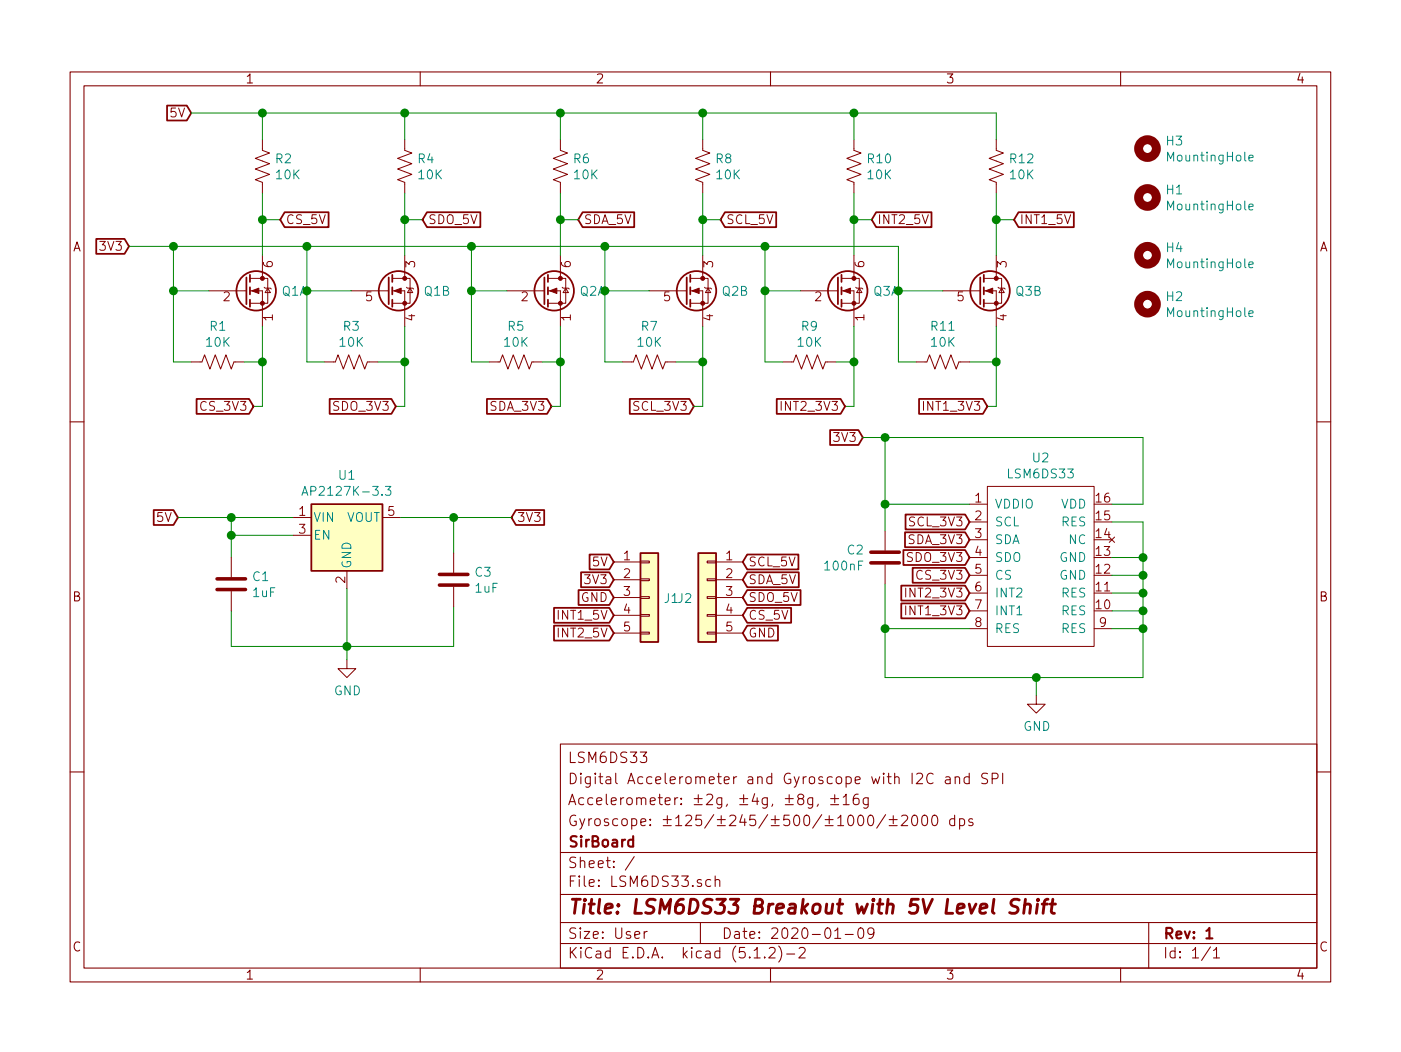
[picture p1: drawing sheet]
EESchema Schematic File Version 4
LIBS:LSM6DS33-cache
EELAYER 29 0
EELAYER END
$Descr User 7874 5906
encoding utf-8
Sheet 1 1
Title "LSM6DS33 Breakout with 5V Level Shift"
Date "2020-01-09"
Rev "1"
Comp "SirBoard"
Comment1 "Gyroscope: ±125/±245/±500/±1000/±2000 dps"
Comment2 "Accelerometer: ±2g, ±4g, ±8g, ±16g"
Comment3 "Digital Accelerometer and Gyroscope with I2C and SPI"
Comment4 "LSM6DS33"
$EndDescr
Wire Wire Line
	1300 3425 1300 3625
Wire Wire Line
	1300 3625 1950 3625
Connection ~ 1950 3625
Wire Wire Line
	1650 2900 1300 2900
Wire Wire Line
	1300 2900 1300 3000
Wire Wire Line
	1300 3000 1650 3000
Wire Wire Line
	1300 3000 1300 3125
Connection ~ 1300 3000
Wire Wire Line
	2250 2900 2550 2900
Wire Wire Line
	2550 2900 2550 3100
Text GLabel 1000 2900 0    50   Input ~ 0
5V
Wire Wire Line
	1000 2900 1300 2900
Connection ~ 1300 2900
Text GLabel 2875 2900 2    50   Input ~ 0
3V3
Connection ~ 2550 2900
$Comp
L power:GND #PWR0101
U 1 1
P 1950 3700
F 0 "#PWR0101" H 1950 3450 50  0001 C CNN
F 1 "GND" H 1954 3528 50  0000 C CNN
F 2 "" H 1950 3700 50  0001 C CNN
F 3 "" H 1950 3700 50  0001 C CNN
	1    1950 3700
	1    0    0    -1  
$EndComp
Wire Wire Line
	1950 3700 1950 3625
Text GLabel 4850 2450 0    50   Input ~ 0
3V3
Text GLabel 1075 625  0    50   Input ~ 0
5V
Wire Wire Line
	2550 3625 1950 3625
Wire Wire Line
	2550 3400 2550 3625
$Comp
L Regulator_Linear:AP2127K-3.3 U1
U 1 1
P 1950 3000
F 0 "U1" H 1950 3340 50  0000 C CNN
F 1 "AP2127K-3.3" H 1950 3250 50  0000 C CNN
F 2 "Package_TO_SOT_SMD:SOT-23-5" H 1950 3325 50  0001 C CNN
F 3 "https://www.diodes.com/assets/Datasheets/AP2127.pdf" H 1950 3100 50  0001 C CNN
F 4 "C156285" H 1950 3000 50  0001 C CNN "Part"
	1    1950 3000
	1    0    0    -1  
$EndComp
Wire Wire Line
	1950 3300 1950 3625
$Comp
L Device:Q_DUAL_NMOS_S1G1D2S2G2D1 Q1
U 1 1
P 1375 1625
F 0 "Q1" H 1581 1625 50  0000 L CNN
F 1 "BSS138DW" H 1580 1580 50  0001 L CNN
F 2 "Package_TO_SOT_SMD:SOT-363_SC-70-6" H 1575 1625 50  0001 C CNN
F 3 "~" H 1575 1625 50  0001 C CNN
	1    1375 1625
	1    0    0    -1  
$EndComp
$Comp
L Device:Q_DUAL_NMOS_S1G1D2S2G2D1 Q1
U 2 1
P 2175 1625
F 0 "Q1" H 2380 1625 50  0000 L CNN
F 1 "BSS138DW" H 2380 1580 50  0001 L CNN
F 2 "Package_TO_SOT_SMD:SOT-363_SC-70-6" H 2375 1625 50  0001 C CNN
F 3 "~" H 2375 1625 50  0001 C CNN
	2    2175 1625
	1    0    0    -1  
$EndComp
$Comp
L Device:R_US R2
U 1 1
P 1475 925
F 0 "R2" H 1543 970 50  0000 L CNN
F 1 "10K" H 1543 880 50  0000 L CNN
F 2 "Resistor_SMD:R_0603_1608Metric" V 1515 915 50  0001 C CNN
F 3 "~" H 1475 925 50  0001 C CNN
F 4 "C99198" H 1475 925 50  0001 C CNN "Part"
	1    1475 925 
	1    0    0    -1  
$EndComp
$Comp
L Device:R_US R4
U 1 1
P 2275 925
F 0 "R4" H 2343 970 50  0000 L CNN
F 1 "10K" H 2343 880 50  0000 L CNN
F 2 "Resistor_SMD:R_0603_1608Metric" V 2315 915 50  0001 C CNN
F 3 "~" H 2275 925 50  0001 C CNN
F 4 "C99198" H 2275 925 50  0001 C CNN "Part"
	1    2275 925 
	1    0    0    -1  
$EndComp
$Comp
L Device:R_US R1
U 1 1
P 1225 2025
F 0 "R1" V 1022 2025 50  0000 C CNN
F 1 "10K" V 1112 2025 50  0000 C CNN
F 2 "Resistor_SMD:R_0603_1608Metric" V 1265 2015 50  0001 C CNN
F 3 "~" H 1225 2025 50  0001 C CNN
F 4 "C99198" V 1225 2025 50  0001 C CNN "Part"
	1    1225 2025
	0    1    1    0   
$EndComp
Wire Wire Line
	2275 625  2275 775 
Wire Wire Line
	1475 775  1475 625 
Wire Wire Line
	2275 1075 2275 1225
Wire Wire Line
	1175 1625 975  1625
Wire Wire Line
	975  1625 975  2025
Wire Wire Line
	975  2025 1075 2025
Wire Wire Line
	1375 2025 1475 2025
Wire Wire Line
	1475 2025 1475 1825
Wire Wire Line
	1825 2025 1725 2025
Wire Wire Line
	1725 2025 1725 1625
Wire Wire Line
	1725 1625 1975 1625
Wire Wire Line
	2125 2025 2275 2025
Wire Wire Line
	2275 2025 2275 1825
Wire Wire Line
	2275 625  1475 625 
Wire Wire Line
	1075 625  1475 625 
Connection ~ 1475 625 
Text GLabel 725  1375 0    50   Input ~ 0
3V3
Wire Wire Line
	725  1375 975  1375
Wire Wire Line
	975  1375 975  1625
Connection ~ 975  1625
Wire Wire Line
	1475 1075 1475 1225
Wire Wire Line
	975  1375 1725 1375
Wire Wire Line
	1725 1375 1725 1625
Connection ~ 975  1375
Connection ~ 1725 1625
Text GLabel 3900 2275 0    50   Input ~ 0
SCL_3V3
Text GLabel 3100 2275 0    50   Input ~ 0
SDA_3V3
Wire Wire Line
	2275 2025 2275 2275
Wire Wire Line
	2275 2275 2225 2275
Connection ~ 2275 2025
Wire Wire Line
	1475 2025 1475 2275
Wire Wire Line
	1475 2275 1425 2275
Connection ~ 1475 2025
Text GLabel 4050 1225 2    50   Input ~ 0
SCL_5V
Text GLabel 3250 1225 2    50   Input ~ 0
SDA_5V
Connection ~ 2275 1225
Wire Wire Line
	2275 1225 2275 1425
Wire Wire Line
	1575 1225 1475 1225
Connection ~ 1475 1225
Wire Wire Line
	1475 1225 1475 1425
Wire Wire Line
	2275 1225 2375 1225
Text GLabel 4175 3150 2    50   Input ~ 0
SCL_5V
Text GLabel 4175 3250 2    50   Input ~ 0
SDA_5V
Text GLabel 3450 3250 0    50   Input ~ 0
3V3
Text GLabel 3450 3150 0    50   Input ~ 0
5V
$Comp
L Mechanical:MountingHole H4
U 1 1
P 6450 1425
F 0 "H4" H 6550 1470 50  0000 L CNN
F 1 "MountingHole" H 6550 1380 50  0000 L CNN
F 2 "SirBoardLibrary:MountingHole_M2.5_SirBoard" H 6450 1425 50  0001 C CNN
F 3 "~" H 6450 1425 50  0001 C CNN
	1    6450 1425
	1    0    0    -1  
$EndComp
$Comp
L Mechanical:MountingHole H3
U 1 1
P 6450 825
F 0 "H3" H 6550 870 50  0000 L CNN
F 1 "MountingHole" H 6550 780 50  0000 L CNN
F 2 "SirBoardLibrary:MountingHole_M2.5_SirBoard" H 6450 825 50  0001 C CNN
F 3 "~" H 6450 825 50  0001 C CNN
	1    6450 825 
	1    0    0    -1  
$EndComp
$Comp
L power:GND #PWR0106
U 1 1
P 5825 3900
F 0 "#PWR0106" H 5825 3650 50  0001 C CNN
F 1 "GND" H 5829 3728 50  0000 C CNN
F 2 "" H 5825 3900 50  0001 C CNN
F 3 "" H 5825 3900 50  0001 C CNN
	1    5825 3900
	1    0    0    -1  
$EndComp
Text GLabel 3450 3450 0    50   Input ~ 0
INT1_5V
Text GLabel 3450 3550 0    50   Input ~ 0
INT2_5V
Text GLabel 3450 3350 0    50   Input ~ 0
GND
Wire Wire Line
	2550 2900 2875 2900
$Comp
L Mechanical:MountingHole H2
U 1 1
P 6450 1700
F 0 "H2" H 6550 1745 50  0000 L CNN
F 1 "MountingHole" H 6550 1655 50  0000 L CNN
F 2 "SirBoardLibrary:MountingHole_M2.5_SirBoard" H 6450 1700 50  0001 C CNN
F 3 "~" H 6450 1700 50  0001 C CNN
	1    6450 1700
	1    0    0    -1  
$EndComp
$Comp
L Mechanical:MountingHole H1
U 1 1
P 6450 1100
F 0 "H1" H 6550 1145 50  0000 L CNN
F 1 "MountingHole" H 6550 1055 50  0000 L CNN
F 2 "SirBoardLibrary:MountingHole_M2.5_SirBoard" H 6450 1100 50  0001 C CNN
F 3 "~" H 6450 1100 50  0001 C CNN
	1    6450 1100
	1    0    0    -1  
$EndComp
$Comp
L Device:R_US R3
U 1 1
P 1975 2025
F 0 "R3" V 1772 2025 50  0000 C CNN
F 1 "10K" V 1862 2025 50  0000 C CNN
F 2 "Resistor_SMD:R_0603_1608Metric" V 2015 2015 50  0001 C CNN
F 3 "~" H 1975 2025 50  0001 C CNN
F 4 "C99198" V 1975 2025 50  0001 C CNN "Part"
	1    1975 2025
	0    1    1    0   
$EndComp
$Comp
L Device:C C1
U 1 1
P 1300 3275
F 0 "C1" H 1415 3320 50  0000 L CNN
F 1 "1uF" H 1415 3230 50  0000 L CNN
F 2 "Capacitor_SMD:C_0603_1608Metric" H 1338 3125 50  0001 C CNN
F 3 "~" H 1300 3275 50  0001 C CNN
F 4 "C29936" H 1300 3275 50  0001 C CNN "Part"
	1    1300 3275
	1    0    0    -1  
$EndComp
$Comp
L Device:C C3
U 1 1
P 2550 3250
F 0 "C3" H 2665 3295 50  0000 L CNN
F 1 "1uF" H 2665 3205 50  0000 L CNN
F 2 "Capacitor_SMD:C_0603_1608Metric" H 2588 3100 50  0001 C CNN
F 3 "~" H 2550 3250 50  0001 C CNN
F 4 "C29936" H 2550 3250 50  0001 C CNN "Part"
	1    2550 3250
	1    0    0    -1  
$EndComp
Text GLabel 5450 3025 0    50   Input ~ 0
SDA_3V3
Text GLabel 5450 2925 0    50   Input ~ 0
SCL_3V3
$Comp
L Device:Q_DUAL_NMOS_S1G1D2S2G2D1 Q2
U 1 1
P 3050 1625
F 0 "Q2" H 3256 1625 50  0000 L CNN
F 1 "BSS138DW" H 3255 1580 50  0001 L CNN
F 2 "Package_TO_SOT_SMD:SOT-363_SC-70-6" H 3250 1625 50  0001 C CNN
F 3 "~" H 3250 1625 50  0001 C CNN
	1    3050 1625
	1    0    0    -1  
$EndComp
$Comp
L Device:Q_DUAL_NMOS_S1G1D2S2G2D1 Q2
U 2 1
P 3850 1625
F 0 "Q2" H 4055 1625 50  0000 L CNN
F 1 "BSS138DW" H 4055 1580 50  0001 L CNN
F 2 "Package_TO_SOT_SMD:SOT-363_SC-70-6" H 4050 1625 50  0001 C CNN
F 3 "~" H 4050 1625 50  0001 C CNN
	2    3850 1625
	1    0    0    -1  
$EndComp
$Comp
L Device:R_US R6
U 1 1
P 3150 925
F 0 "R6" H 3218 970 50  0000 L CNN
F 1 "10K" H 3218 880 50  0000 L CNN
F 2 "Resistor_SMD:R_0603_1608Metric" V 3190 915 50  0001 C CNN
F 3 "~" H 3150 925 50  0001 C CNN
F 4 "C99198" H 3150 925 50  0001 C CNN "Part"
	1    3150 925 
	1    0    0    -1  
$EndComp
$Comp
L Device:R_US R8
U 1 1
P 3950 925
F 0 "R8" H 4018 970 50  0000 L CNN
F 1 "10K" H 4018 880 50  0000 L CNN
F 2 "Resistor_SMD:R_0603_1608Metric" V 3990 915 50  0001 C CNN
F 3 "~" H 3950 925 50  0001 C CNN
F 4 "C99198" H 3950 925 50  0001 C CNN "Part"
	1    3950 925 
	1    0    0    -1  
$EndComp
$Comp
L Device:R_US R5
U 1 1
P 2900 2025
F 0 "R5" V 2697 2025 50  0000 C CNN
F 1 "10K" V 2787 2025 50  0000 C CNN
F 2 "Resistor_SMD:R_0603_1608Metric" V 2940 2015 50  0001 C CNN
F 3 "~" H 2900 2025 50  0001 C CNN
F 4 "C99198" V 2900 2025 50  0001 C CNN "Part"
	1    2900 2025
	0    1    1    0   
$EndComp
Wire Wire Line
	3950 625  3950 775 
Wire Wire Line
	3150 775  3150 625 
Wire Wire Line
	3950 1075 3950 1225
Wire Wire Line
	2850 1625 2650 1625
Wire Wire Line
	2650 1625 2650 2025
Wire Wire Line
	2650 2025 2750 2025
Wire Wire Line
	3050 2025 3150 2025
Wire Wire Line
	3150 2025 3150 1825
Wire Wire Line
	3500 2025 3400 2025
Wire Wire Line
	3400 2025 3400 1625
Wire Wire Line
	3400 1625 3650 1625
Wire Wire Line
	3800 2025 3950 2025
Wire Wire Line
	3950 2025 3950 1825
Wire Wire Line
	3950 625  3150 625 
Wire Wire Line
	2275 625  3150 625 
Connection ~ 3150 625 
Wire Wire Line
	1725 1375 2650 1375
Wire Wire Line
	2650 1375 2650 1625
Connection ~ 2650 1625
Wire Wire Line
	3150 1075 3150 1225
Wire Wire Line
	2650 1375 3400 1375
Wire Wire Line
	3400 1375 3400 1625
Connection ~ 2650 1375
Connection ~ 3400 1625
Text GLabel 2225 2275 0    50   Input ~ 0
SDO_3V3
Text GLabel 1425 2275 0    50   Input ~ 0
CS_3V3
Wire Wire Line
	3950 2025 3950 2275
Wire Wire Line
	3950 2275 3900 2275
Connection ~ 3950 2025
Wire Wire Line
	3150 2025 3150 2275
Wire Wire Line
	3150 2275 3100 2275
Connection ~ 3150 2025
Text GLabel 2375 1225 2    50   Input ~ 0
SDO_5V
Text GLabel 1575 1225 2    50   Input ~ 0
CS_5V
Connection ~ 3950 1225
Wire Wire Line
	3950 1225 3950 1425
Wire Wire Line
	3250 1225 3150 1225
Connection ~ 3150 1225
Wire Wire Line
	3150 1225 3150 1425
Wire Wire Line
	3950 1225 4050 1225
$Comp
L Device:R_US R7
U 1 1
P 3650 2025
F 0 "R7" V 3447 2025 50  0000 C CNN
F 1 "10K" V 3537 2025 50  0000 C CNN
F 2 "Resistor_SMD:R_0603_1608Metric" V 3690 2015 50  0001 C CNN
F 3 "~" H 3650 2025 50  0001 C CNN
F 4 "C99198" V 3650 2025 50  0001 C CNN "Part"
	1    3650 2025
	0    1    1    0   
$EndComp
Connection ~ 1725 1375
Connection ~ 2275 625 
Text GLabel 4175 3350 2    50   Input ~ 0
SDO_5V
Text GLabel 4175 3450 2    50   Input ~ 0
CS_5V
$Comp
L Connector_Generic:Conn_01x05 J1
U 1 1
P 3650 3350
F 0 "J1" H 3729 3347 50  0000 L CNN
F 1 "Conn_01x05" H 3729 3302 50  0001 L CNN
F 2 "Connector_PinHeader_2.54mm:PinHeader_1x05_P2.54mm_Vertical" H 3650 3350 50  0001 C CNN
F 3 "~" H 3650 3350 50  0001 C CNN
	1    3650 3350
	1    0    0    -1  
$EndComp
$Comp
L Connector_Generic:Conn_01x05 J2
U 1 1
P 3975 3350
F 0 "J2" H 4054 3347 50  0000 L CNN
F 1 "Conn_01x05" H 4054 3302 50  0001 L CNN
F 2 "Connector_PinHeader_2.54mm:PinHeader_1x05_P2.54mm_Vertical" H 3975 3350 50  0001 C CNN
F 3 "~" H 3975 3350 50  0001 C CNN
	1    3975 3350
	-1   0    0    -1  
$EndComp
$Comp
L SirBoard_Library:LSM6DS33 U2
U 1 1
P 5850 3175
F 0 "U2" H 5850 3788 50  0000 C CNN
F 1 "LSM6DS33" H 5850 3698 50  0000 C CNN
F 2 "SirBoardLibrary:QFN-COL-16-P=0.5" H 5750 3025 50  0001 C CNN
F 3 "" H 5750 3025 50  0001 C CNN
F 4 "C95231" H 5850 3175 50  0001 C CNN "Part"
	1    5850 3175
	1    0    0    -1  
$EndComp
$Comp
L Device:C C2
U 1 1
P 4975 3125
F 0 "C2" H 5090 3170 50  0000 L CNN
F 1 "100nF" H 5090 3080 50  0000 L CNN
F 2 "Capacitor_SMD:C_0603_1608Metric" H 5013 2975 50  0001 C CNN
F 3 "~" H 4975 3125 50  0001 C CNN
F 4 "C42998" H 4975 3125 50  0001 C CNN "Part"
	1    4975 3125
	-1   0    0    -1  
$EndComp
Wire Wire Line
	4975 2975 4975 2825
Wire Wire Line
	4975 2825 5450 2825
Wire Wire Line
	4975 2825 4975 2450
Wire Wire Line
	4975 2450 6425 2450
Wire Wire Line
	6425 2450 6425 2825
Connection ~ 4975 2825
Wire Wire Line
	6250 2825 6425 2825
Wire Wire Line
	5825 3800 5825 3900
Wire Wire Line
	4975 3275 4975 3525
Wire Wire Line
	4975 3800 5825 3800
Connection ~ 5825 3800
Wire Wire Line
	5450 3525 4975 3525
Connection ~ 4975 3525
Wire Wire Line
	4975 3525 4975 3800
Wire Wire Line
	6250 3525 6425 3525
Wire Wire Line
	6250 3125 6425 3125
Wire Wire Line
	6425 3125 6425 3225
Wire Wire Line
	6250 3225 6425 3225
Connection ~ 6425 3225
Wire Wire Line
	6425 3225 6425 3325
Wire Wire Line
	6250 3325 6425 3325
Connection ~ 6425 3325
Wire Wire Line
	6425 3325 6425 3425
Wire Wire Line
	6250 3425 6425 3425
Connection ~ 6425 3425
Wire Wire Line
	6425 3425 6425 3525
Wire Wire Line
	6425 3525 6425 3800
Connection ~ 6425 3525
Wire Wire Line
	6425 3800 5825 3800
Text GLabel 5450 3125 0    50   Input ~ 0
SDO_3V3
Text GLabel 5450 3225 0    50   Input ~ 0
CS_3V3
Wire Wire Line
	6250 2925 6425 2925
Wire Wire Line
	6425 2925 6425 3125
Connection ~ 6425 3125
Text GLabel 5450 3325 0    50   Input ~ 0
INT2_3V3
Text GLabel 5450 3425 0    50   Input ~ 0
INT1_3V3
$Comp
L Device:Q_DUAL_NMOS_S1G1D2S2G2D1 Q3
U 1 1
P 4700 1625
F 0 "Q3" H 4906 1625 50  0000 L CNN
F 1 "BSS138DW" H 4905 1580 50  0001 L CNN
F 2 "Package_TO_SOT_SMD:SOT-363_SC-70-6" H 4900 1625 50  0001 C CNN
F 3 "~" H 4900 1625 50  0001 C CNN
	1    4700 1625
	1    0    0    -1  
$EndComp
$Comp
L Device:Q_DUAL_NMOS_S1G1D2S2G2D1 Q3
U 2 1
P 5500 1625
F 0 "Q3" H 5705 1625 50  0000 L CNN
F 1 "BSS138DW" H 5705 1580 50  0001 L CNN
F 2 "Package_TO_SOT_SMD:SOT-363_SC-70-6" H 5700 1625 50  0001 C CNN
F 3 "~" H 5700 1625 50  0001 C CNN
	2    5500 1625
	1    0    0    -1  
$EndComp
$Comp
L Device:R_US R10
U 1 1
P 4800 925
F 0 "R10" H 4868 970 50  0000 L CNN
F 1 "10K" H 4868 880 50  0000 L CNN
F 2 "Resistor_SMD:R_0603_1608Metric" V 4840 915 50  0001 C CNN
F 3 "~" H 4800 925 50  0001 C CNN
F 4 "C99198" H 4800 925 50  0001 C CNN "Part"
	1    4800 925 
	1    0    0    -1  
$EndComp
$Comp
L Device:R_US R12
U 1 1
P 5600 925
F 0 "R12" H 5668 970 50  0000 L CNN
F 1 "10K" H 5668 880 50  0000 L CNN
F 2 "Resistor_SMD:R_0603_1608Metric" V 5640 915 50  0001 C CNN
F 3 "~" H 5600 925 50  0001 C CNN
F 4 "C99198" H 5600 925 50  0001 C CNN "Part"
	1    5600 925 
	1    0    0    -1  
$EndComp
$Comp
L Device:R_US R9
U 1 1
P 4550 2025
F 0 "R9" V 4347 2025 50  0000 C CNN
F 1 "10K" V 4437 2025 50  0000 C CNN
F 2 "Resistor_SMD:R_0603_1608Metric" V 4590 2015 50  0001 C CNN
F 3 "~" H 4550 2025 50  0001 C CNN
F 4 "C99198" V 4550 2025 50  0001 C CNN "Part"
	1    4550 2025
	0    1    1    0   
$EndComp
Wire Wire Line
	5600 625  5600 775 
Wire Wire Line
	4800 775  4800 625 
Wire Wire Line
	5600 1075 5600 1225
Wire Wire Line
	4500 1625 4300 1625
Wire Wire Line
	4300 1625 4300 2025
Wire Wire Line
	4300 2025 4400 2025
Wire Wire Line
	4700 2025 4800 2025
Wire Wire Line
	4800 2025 4800 1825
Wire Wire Line
	5150 2025 5050 2025
Wire Wire Line
	5050 2025 5050 1625
Wire Wire Line
	5050 1625 5300 1625
Wire Wire Line
	5450 2025 5600 2025
Wire Wire Line
	5600 2025 5600 1825
Wire Wire Line
	5600 625  4800 625 
Wire Wire Line
	4300 1375 4300 1625
Connection ~ 4300 1625
Wire Wire Line
	4800 1075 4800 1225
Wire Wire Line
	4300 1375 5050 1375
Wire Wire Line
	5050 1375 5050 1625
Connection ~ 5050 1625
Wire Wire Line
	5600 2025 5600 2275
Wire Wire Line
	5600 2275 5550 2275
Connection ~ 5600 2025
Wire Wire Line
	4800 2025 4800 2275
Wire Wire Line
	4800 2275 4750 2275
Connection ~ 4800 2025
Text GLabel 4900 1225 2    50   Input ~ 0
INT2_5V
Connection ~ 5600 1225
Wire Wire Line
	5600 1225 5600 1425
Wire Wire Line
	4900 1225 4800 1225
Connection ~ 4800 1225
Wire Wire Line
	4800 1225 4800 1425
Wire Wire Line
	5600 1225 5700 1225
$Comp
L Device:R_US R11
U 1 1
P 5300 2025
F 0 "R11" V 5097 2025 50  0000 C CNN
F 1 "10K" V 5187 2025 50  0000 C CNN
F 2 "Resistor_SMD:R_0603_1608Metric" V 5340 2015 50  0001 C CNN
F 3 "~" H 5300 2025 50  0001 C CNN
F 4 "C99198" V 5300 2025 50  0001 C CNN "Part"
	1    5300 2025
	0    1    1    0   
$EndComp
Text GLabel 4750 2275 0    50   Input ~ 0
INT2_3V3
Text GLabel 5550 2275 0    50   Input ~ 0
INT1_3V3
Text GLabel 5700 1225 2    50   Input ~ 0
INT1_5V
Wire Wire Line
	4300 1375 3400 1375
Connection ~ 4300 1375
Connection ~ 3400 1375
Wire Wire Line
	4800 625  3950 625 
Connection ~ 4800 625 
Connection ~ 3950 625 
Wire Wire Line
	4850 2450 4975 2450
Connection ~ 4975 2450
Text GLabel 4175 3550 2    50   Input ~ 0
GND
$EndSCHEMATC
